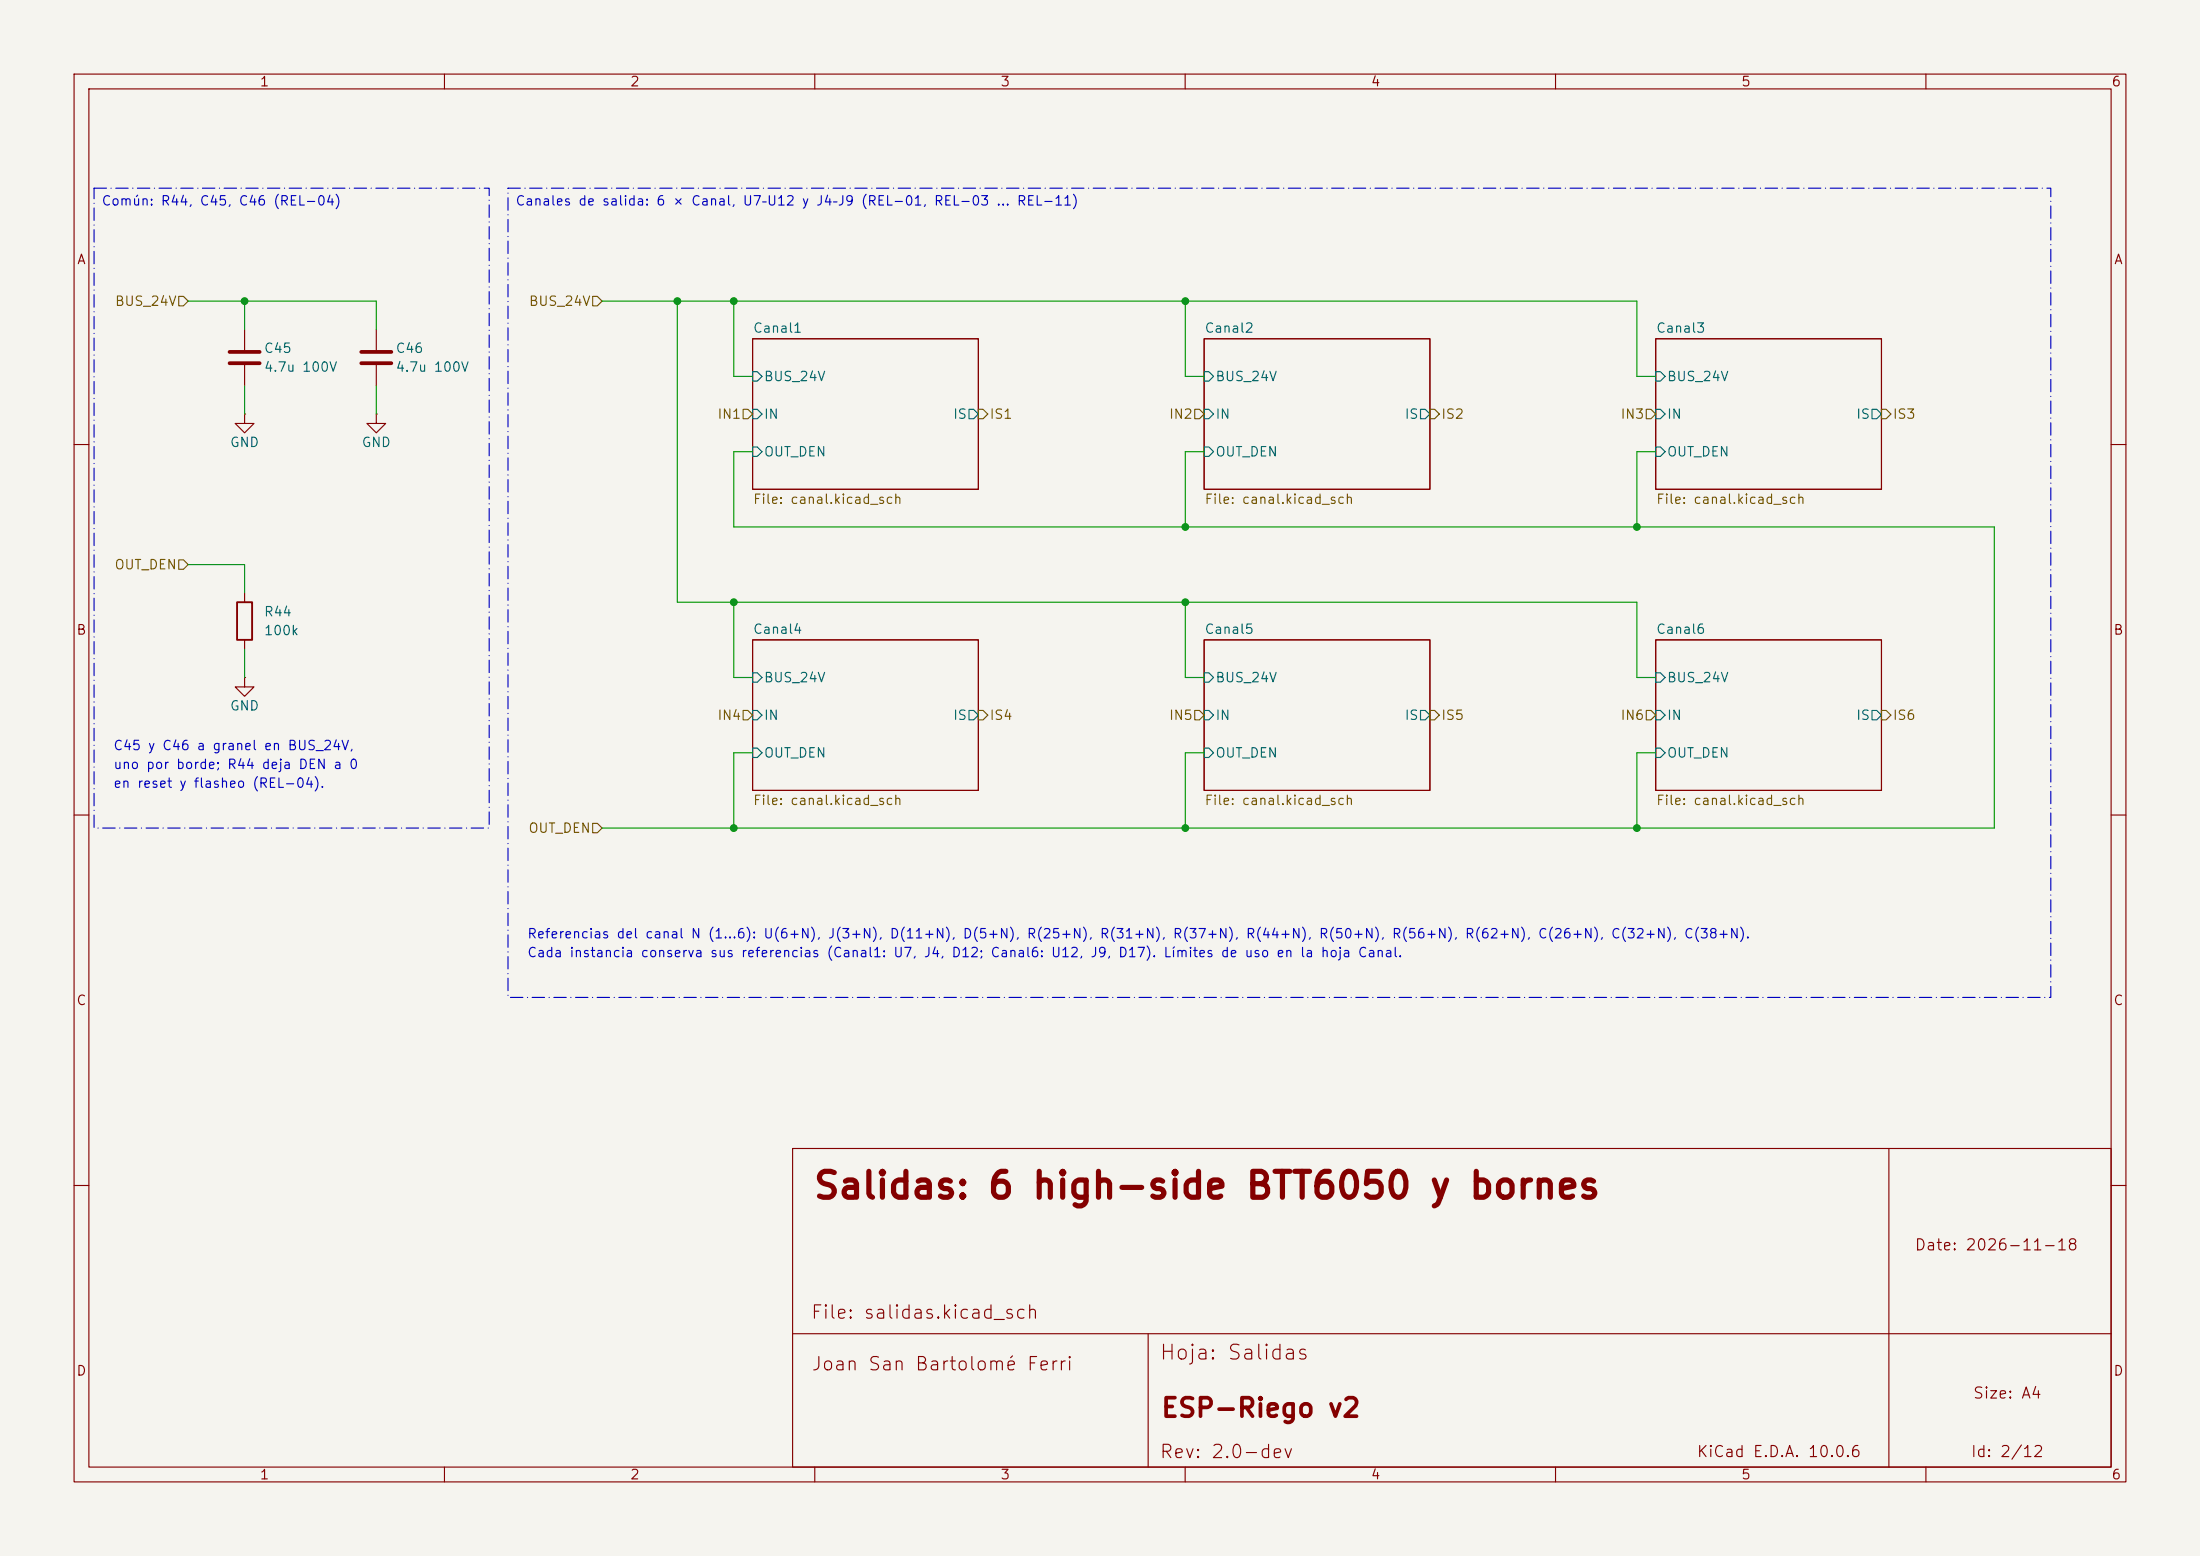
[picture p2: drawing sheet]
<svg xmlns="http://www.w3.org/2000/svg" width="297mm" height="210mm" viewBox="0 0 297 210" stroke-linecap="round" stroke-linejoin="round" font-family="sans-serif">
<path d="M0 0h297v210h-297z" fill="#f5f4ef" stroke="#f5f4ef" stroke-width=".14"/>
<g fill="none" stroke="#840000" stroke-width=".15">
<path d="M10 10h277v190h-277zM12 12h273v186h-273zM60 10v2M110 10v2M160 10v2M210 10v2M260 10v2M33 55.9v1.3h1.3l-1.3 1.2-1.3-1.2h1.3M33 55.9h.1M33 44.5v2.7M33 49.3v2.8M50.8 55.9v1.3h1.3l-1.3 1.2-1.3-1.2h1.3"/>
<path d="M50.8 55.9h.1M50.8 44.5v2.7M50.8 49.3v2.8M101.6 45.7h30.5v20.3h-30.5zM162.6 45.7h30.4v20.3h-30.4zM223.5 45.7h30.5v20.3h-30.5zM10 60h2M285 60h2M33 91.4v1.3h1.3l-1.3 1.3-1.3-1.3h1.3M33 91.4h.1M33 80v1.3M33 86.4v1.2"/>
<path d="M101.6 86.4h30.5v20.3h-30.5zM162.6 86.4h30.4v20.3h-30.4zM223.5 86.4h30.5v20.3h-30.5zM10 110h2M285 110h2M107 155h178v43h-178zM255 155v43M10 160h2M285 160h2M60 198v2M107 180h178M110 198v2"/>
<path d="M155 180v18M160 198v2M210 198v2M260 198v2"/>
</g>
<g fill="none" stroke="#006464" stroke-width=".15">
<path d="M101.6 50.2h.6l.7 .6-.7 .6h-.6zM101.6 55.2h.6l.7 .7-.7 .6h-.6zM130.8 55.2h.6l.7 .7-.7 .6h-.6zM162.6 50.2h.6l.6 .6-.6 .6h-.6zM162.6 55.2h.6l.6 .7-.6 .6h-.6zM191.8 55.2h.6l.6 .7-.6 .6h-.6zM223.5 50.2h.7l.6 .6-.6 .6h-.7zM223.5 55.2h.7l.6 .7-.6 .6h-.7zM252.7 55.2h.7l.6 .7-.6 .6h-.7zM101.6 60.3h.6l.7 .7-.7 .6h-.6zM162.6 60.3h.6l.6 .7-.6 .6h-.6zM223.5 60.3h.7l.6 .7-.6 .6h-.7z"/>
<path d="M101.6 90.8h.6l.7 .6-.7 .7h-.6zM101.6 95.9h.6l.7 .6-.7 .7h-.6zM130.8 95.9h.6l.7 .6-.7 .7h-.6zM162.6 90.8h.6l.6 .6-.6 .7h-.6zM162.6 95.9h.6l.6 .6-.6 .7h-.6zM191.8 95.9h.6l.6 .6-.6 .7h-.6zM223.5 90.8h.7l.6 .6-.6 .7h-.7zM223.5 95.9h.7l.6 .6-.6 .7h-.7zM252.7 95.9h.7l.6 .6-.6 .7h-.7zM101.6 101h.6l.7 .6-.7 .6h-.6zM162.6 101h.6l.6 .6-.6 .6h-.6zM223.5 101h.7l.6 .6-.6 .6h-.7z"/>
</g>
<path d="M32 81.3h2v5.1h-2z" fill="none" stroke="#840000" stroke-width=".25"/>
<path d="M31 47.5h4.1M31 49h4.1M48.8 47.5h4M48.8 49h4" fill="none" stroke="#840000" stroke-width=".51"/>
<g fill="none" stroke="#725600" stroke-width=".15">
<path d="M24.1 40h.7l.6 .6-.6 .7h-.7zM80 40h.6l.7 .6-.7 .7h-.6zM100.3 55.2h.7l.6 .7-.6 .6h-.7zM132.1 55.2h.6l.6 .7-.6 .6h-.6zM161.3 55.2h.6l.7 .7-.7 .6h-.6zM193 55.2h.7l.6 .7-.6 .6h-.7zM222.2 55.2h.7l.6 .7-.6 .6h-.7zM254 55.2h.6l.7 .7-.7 .6h-.6zM24.1 75.6h.7l.6 .6-.6 .6h-.7zM100.3 95.9h.7l.6 .6-.6 .7h-.7zM132.1 95.9h.6l.6 .6-.6 .7h-.6zM161.3 95.9h.6l.7 .6-.7 .7h-.6z"/>
<path d="M193 95.9h.7l.6 .6-.6 .7h-.7zM222.2 95.9h.7l.6 .6-.6 .7h-.7zM254 95.9h.6l.7 .6-.7 .7h-.6zM80 111.1h.6l.7 .7-.7 .6h-.6z"/>
</g>
<g fill="none" stroke="#009600" stroke-width=".15">
<path d="M25.4 40.6h25.4v3.9M33 40.6v3.9M33 52.1v3.8M50.8 52.1v3.8M81.3 40.6h139.7v10.2h2.5M91.4 40.6v40.7h129.6v10.1h2.5M99.1 40.6v10.2h2.5M160 40.6v10.2h2.6M25.4 76.2h7.6v3.8M101.6 61h-2.5v10.1h170.1v40.7h-187.9M162.6 61h-2.6v10.1M223.5 61h-2.5v10.1"/>
<path d="M33 87.6v3.8M99.1 81.3v10.1h2.5M160 81.3v10.1h2.6M101.6 101.6h-2.5v10.2M162.6 101.6h-2.6v10.2M223.5 101.6h-2.5v10.2"/>
</g>
<path d="M12.7 25.4h53.3v86.4h-53.3zM68.6 25.4h208.3v109.2h-208.3z" fill="none" stroke="#0000c2" stroke-width=".15" stroke-dasharray="1.7 .6 0 .6"/>
<g fill="#009600" stroke="#009600" stroke-width=".14">
<circle cx="33" cy="40.6" r=".46"/>
<circle cx="91.4" cy="40.6" r=".46"/>
<circle cx="160" cy="40.6" r=".46"/>
<circle cx="160" cy="71.1" r=".46"/>
<circle cx="160" cy="81.3" r=".46"/>
<circle cx="99.1" cy="40.6" r=".46"/>
<circle cx="99.1" cy="81.3" r=".46"/>
<circle cx="99.1" cy="111.8" r=".46"/>
<circle cx="160" cy="111.8" r=".46"/>
<circle cx="221" cy="71.1" r=".46"/>
<circle cx="221" cy="111.8" r=".46"/>
</g>
<text font-size="3.5" fill="#840000" x="109.6" y="162.6">Salidas: 6 high-side BTT6050 y bornes</text>
<text font-size="2.5" fill="#840000" x="156.6" y="191.9">ESP-Riego v2</text>
<text font-size="2" fill="#840000" x="156.4" y="184">Hoja: Salidas</text>
<g font-size="1.8" fill="#840000">
<text x="109.3" y="178.5">File: salidas.kicad_sch</text>
<text x="109.4" y="185.4">Joan San Bartolomé Ferri</text>
<text x="156.4" y="197.3">Rev: 2.0-dev</text>
</g>
<g font-size="1.5" fill="#840000">
<text x="258.4" y="169.1">Date: 2026-11-18</text>
<text x="266.2" y="189.1">Size: A4</text>
<text x="229" y="197">KiCad E.D.A. 10.0.6</text>
<text x="266" y="197">Id: 2/12</text>
</g>
<g font-size="1.3" fill="#840000">
<text x="35" y="12">1</text>
<text x="85" y="12">2</text>
<text x="135" y="12">3</text>
<text x="185" y="12">4</text>
<text x="235" y="12">5</text>
<text x="285" y="12">6</text>
<text x="10.3" y="36">A</text>
<text x="285.3" y="36">A</text>
<text x="10.2" y="86">B</text>
<text x="285.2" y="86">B</text>
<text x="10.2" y="136">C</text>
<text x="285.2" y="136">C</text>
<text x="10.2" y="186">D</text>
<text x="285.2" y="186">D</text>
<text x="35" y="200">1</text>
<text x="85" y="200">2</text>
<text x="135" y="200">3</text>
<text x="185" y="200">4</text>
<text x="235" y="200">5</text>
<text x="285" y="200">6</text>
</g>
<g font-size="1.3" fill="#0000c2">
<text x="13.6" y="28.1">Común: R44, C45, C46 (REL-04)</text>
<text x="69.5" y="28.1">Canales de salida: 6 × Canal, U7–U12 y J4–J9 (REL-01, REL-03 … REL-11)</text>
<text x="15.2" y="101.6">C45 y C46 a granel en BUS_24V,</text>
<text x="15.2" y="104.1">uno por borde; R44 deja DEN a 0</text>
<text x="15.2" y="106.7">en reset y flasheo (REL-04).</text>
<text x="71.1" y="129.5">Cada instancia conserva sus referencias (Canal1: U7, J4, D12; Canal6: U12, J9, D17). Límites de uso en la hoja Canal.</text>
<text x="71.1" y="127">Referencias del canal N (1…6): U(6+N), J(3+N), D(11+N), D(5+N), R(25+N), R(31+N), R(37+N), R(44+N), R(50+N), R(56+N), R(62+N), C(26+N), C(32+N), C(38+N).</text>
</g>
<g font-size="1.3" fill="#725600">
<text x="15.4" y="41.6">BUS_24V</text>
<text x="71.3" y="41.6">BUS_24V</text>
<text x="96.8" y="56.8">IN1</text>
<text x="133.5" y="56.8">IS1</text>
<text x="157.7" y="56.8">IN2</text>
<text x="194.5" y="56.8">IS2</text>
<text x="218.7" y="56.8">IN3</text>
<text x="255.4" y="56.8">IS3</text>
<text x="101.6" y="68.3">File: canal.kicad_sch</text>
<text x="162.5" y="68.3">File: canal.kicad_sch</text>
<text x="223.5" y="68.3">File: canal.kicad_sch</text>
<text x="15.4" y="77.2">OUT_DEN</text>
<text x="96.8" y="97.5">IN4</text>
<text x="133.5" y="97.5">IS4</text>
<text x="157.7" y="97.5">IN5</text>
<text x="194.5" y="97.5">IS5</text>
<text x="218.7" y="97.5">IN6</text>
<text x="255.4" y="97.5">IS6</text>
<text x="71.2" y="112.7">OUT_DEN</text>
<text x="101.6" y="109">File: canal.kicad_sch</text>
<text x="162.5" y="109">File: canal.kicad_sch</text>
<text x="223.5" y="109">File: canal.kicad_sch</text>
</g>
<g font-size="1.3" fill="#006464">
<text x="35.5" y="48">C45</text>
<text x="53.3" y="48">C46</text>
<text x="101.6" y="45.2">Canal1</text>
<text x="162.5" y="45.2">Canal2</text>
<text x="223.5" y="45.2">Canal3</text>
<text x="35.5" y="50.5">4.7u 100V</text>
<text x="53.3" y="50.5">4.7u 100V</text>
<text x="103" y="51.8">BUS_24V</text>
<text x="164" y="51.8">BUS_24V</text>
<text x="225" y="51.8">BUS_24V</text>
<text x="103" y="56.8">IN</text>
<text x="128.6" y="56.8">IS</text>
<text x="164" y="56.8">IN</text>
<text x="189.5" y="56.8">IS</text>
<text x="225" y="56.8">IN</text>
<text x="250.5" y="56.8">IS</text>
<text x="31" y="60.7">GND</text>
<text x="48.7" y="60.7">GND</text>
<text x="103" y="61.9">OUT_DEN</text>
<text x="164" y="61.9">OUT_DEN</text>
<text x="225" y="61.9">OUT_DEN</text>
<text x="35.5" y="83.5">R44</text>
<text x="35.5" y="86.1">100k</text>
<text x="101.6" y="85.9">Canal4</text>
<text x="162.5" y="85.9">Canal5</text>
<text x="223.5" y="85.9">Canal6</text>
<text x="103" y="92.4">BUS_24V</text>
<text x="164" y="92.4">BUS_24V</text>
<text x="225" y="92.4">BUS_24V</text>
<text x="31" y="96.2">GND</text>
<text x="103" y="97.5">IN</text>
<text x="128.6" y="97.5">IS</text>
<text x="164" y="97.5">IN</text>
<text x="189.5" y="97.5">IS</text>
<text x="225" y="97.5">IN</text>
<text x="250.5" y="97.5">IS</text>
<text x="103" y="102.6">OUT_DEN</text>
<text x="164" y="102.6">OUT_DEN</text>
<text x="225" y="102.6">OUT_DEN</text>
</g>
</svg>
